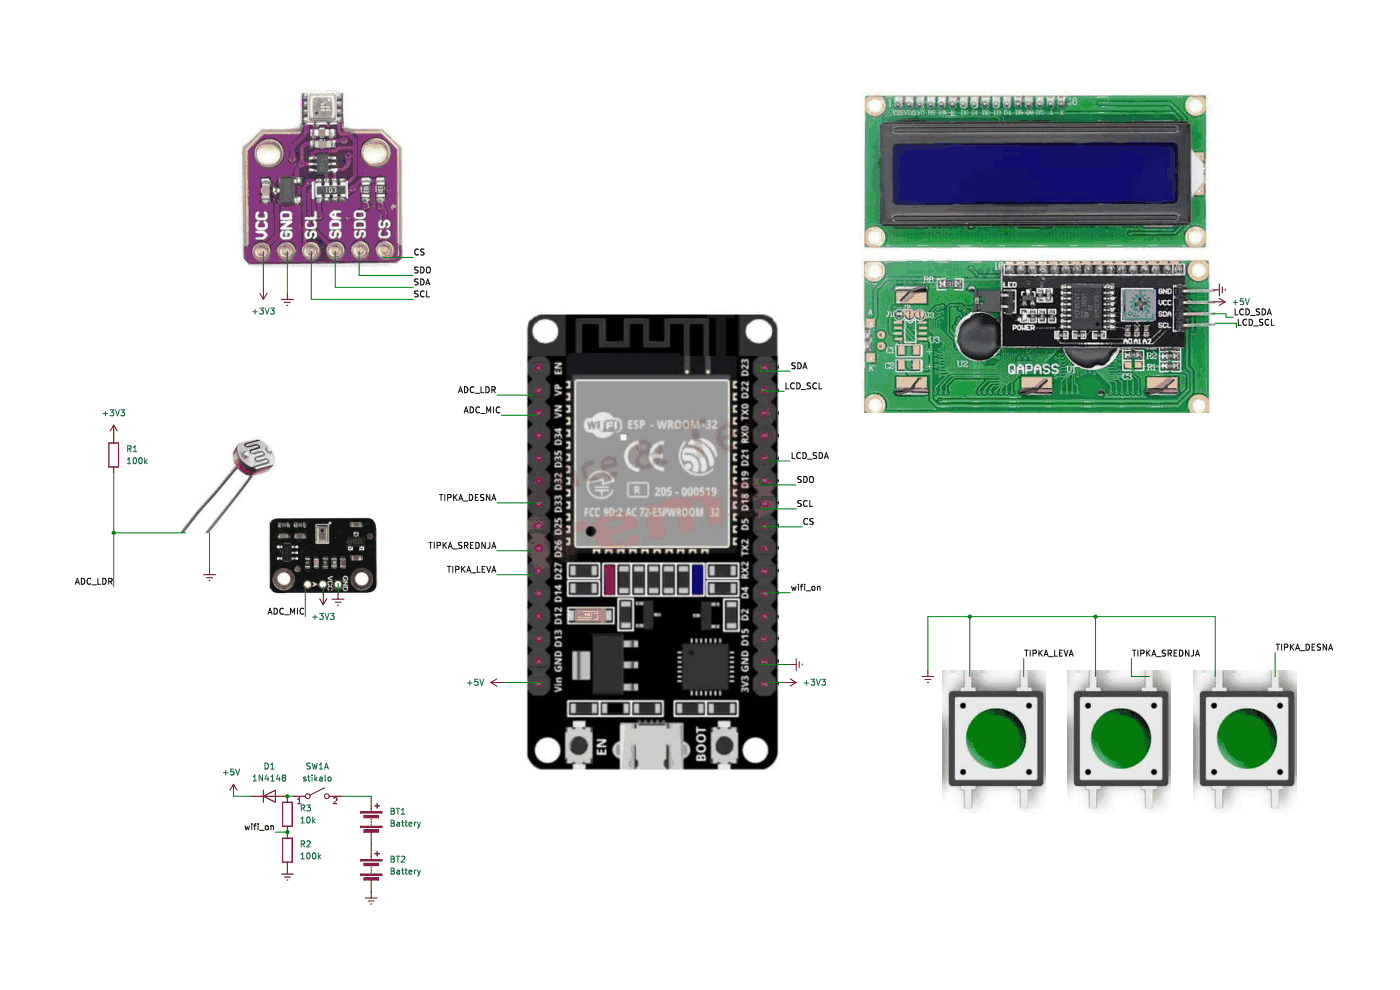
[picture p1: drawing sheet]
(kicad_sch (version 20230121) (generator eeschema)

 (paper "A4")

 (lib_symbols
  (symbol "Device:Battery" (pin_numbers hide) (pin_names (offset 0) hide) (in_bom yes) (on_board yes)
   (property "Reference" "BT" (at 2.54 2.54 0) (effects (font (size 1.27 1.27)) (justify left)))
   (property "Value" "Battery" (at 2.54 0 0) (effects (font (size 1.27 1.27)) (justify left)))
   (property "Footprint" "" (at 0 1.524 90) (effects (font (size 1.27 1.27)) hide))
   (property "Datasheet" "~" (at 0 1.524 90) (effects (font (size 1.27 1.27)) hide))
   (symbol "Battery_0_1"
    (rectangle (start -2.286 -1.27) (end 2.286 -1.524) (stroke (width 0) (type default)) (fill (type outline)))
    (rectangle (start -2.286 1.778) (end 2.286 1.524) (stroke (width 0) (type default)) (fill (type outline)))
    (rectangle (start -1.524 -2.032) (end 1.524 -2.54) (stroke (width 0) (type default)) (fill (type outline)))
    (rectangle (start -1.524 1.016) (end 1.524 0.508) (stroke (width 0) (type default)) (fill (type outline)))
    (polyline (pts (xy 0 -1.016) (xy 0 -0.762)) (stroke (width 0) (type default)) (fill (type none)))
    (polyline (pts (xy 0 -0.508) (xy 0 -0.254)) (stroke (width 0) (type default)) (fill (type none)))
    (polyline (pts (xy 0 0) (xy 0 0.254)) (stroke (width 0) (type default)) (fill (type none)))
    (polyline (pts (xy 0 1.778) (xy 0 2.54)) (stroke (width 0) (type default)) (fill (type none)))
    (polyline (pts (xy 0.762 3.048) (xy 1.778 3.048)) (stroke (width 0.254) (type default)) (fill (type none)))
    (polyline (pts (xy 1.27 3.556) (xy 1.27 2.54)) (stroke (width 0.254) (type default)) (fill (type none))))
   (symbol "Battery_1_1"
    (pin passive line (at 0 5.08 270) (length 2.54) (name "+" (effects (font (size 1.27 1.27)))) (number "1" (effects (font (size 1.27 1.27)))))
    (pin passive line (at 0 -5.08 90) (length 2.54) (name "-" (effects (font (size 1.27 1.27)))) (number "2" (effects (font (size 1.27 1.27)))))))
  (symbol "Device:D" (pin_numbers hide) (pin_names (offset 1.016) hide) (in_bom yes) (on_board yes)
   (property "Reference" "D" (at 0 2.54 0) (effects (font (size 1.27 1.27))))
   (property "Value" "D" (at 0 -2.54 0) (effects (font (size 1.27 1.27))))
   (property "Footprint" "" (at 0 0 0) (effects (font (size 1.27 1.27)) hide))
   (property "Datasheet" "~" (at 0 0 0) (effects (font (size 1.27 1.27)) hide))
   (property "Sim.Device" "D" (at 0 0 0) (effects (font (size 1.27 1.27)) hide))
   (property "Sim.Pins" "1=K 2=A" (at 0 0 0) (effects (font (size 1.27 1.27)) hide))
   (symbol "D_0_1"
    (polyline (pts (xy -1.27 1.27) (xy -1.27 -1.27)) (stroke (width 0.254) (type default)) (fill (type none)))
    (polyline (pts (xy 1.27 0) (xy -1.27 0)) (stroke (width 0) (type default)) (fill (type none)))
    (polyline (pts (xy 1.27 1.27) (xy 1.27 -1.27) (xy -1.27 0) (xy 1.27 1.27)) (stroke (width 0.254) (type default)) (fill (type none))))
   (symbol "D_1_1"
    (pin passive line (at -3.81 0 0) (length 2.54) (name "K" (effects (font (size 1.27 1.27)))) (number "1" (effects (font (size 1.27 1.27)))))
    (pin passive line (at 3.81 0 180) (length 2.54) (name "A" (effects (font (size 1.27 1.27)))) (number "2" (effects (font (size 1.27 1.27)))))))
  (symbol "Device:R" (pin_numbers hide) (pin_names (offset 0)) (in_bom yes) (on_board yes)
   (property "Reference" "R" (at 2.032 0 90) (effects (font (size 1.27 1.27))))
   (property "Value" "R" (at 0 0 90) (effects (font (size 1.27 1.27))))
   (property "Footprint" "" (at -1.778 0 90) (effects (font (size 1.27 1.27)) hide))
   (property "Datasheet" "~" (at 0 0 0) (effects (font (size 1.27 1.27)) hide))
   (symbol "R_0_1"
    (rectangle (start -1.016 -2.54) (end 1.016 2.54) (stroke (width 0.254) (type default)) (fill (type none))))
   (symbol "R_1_1"
    (pin passive line (at 0 3.81 270) (length 1.27) (name "~" (effects (font (size 1.27 1.27)))) (number "1" (effects (font (size 1.27 1.27)))))
    (pin passive line (at 0 -3.81 90) (length 1.27) (name "~" (effects (font (size 1.27 1.27)))) (number "2" (effects (font (size 1.27 1.27)))))))
  (symbol "Switch:SW_DPST_x2" (pin_names (offset 0) hide) (in_bom yes) (on_board yes)
   (property "Reference" "SW" (at 0 3.175 0) (effects (font (size 1.27 1.27))))
   (property "Value" "SW_DPST_x2" (at 0 -2.54 0) (effects (font (size 1.27 1.27))))
   (property "Footprint" "" (at 0 0 0) (effects (font (size 1.27 1.27)) hide))
   (property "Datasheet" "~" (at 0 0 0) (effects (font (size 1.27 1.27)) hide))
   (symbol "SW_DPST_x2_0_0"
    (circle (center -2.032 0) (radius 0.508) (stroke (width 0) (type default)) (fill (type none)))
    (polyline (pts (xy -1.524 0.254) (xy 1.524 1.778)) (stroke (width 0) (type default)) (fill (type none)))
    (circle (center 2.032 0) (radius 0.508) (stroke (width 0) (type default)) (fill (type none))))
   (symbol "SW_DPST_x2_1_1"
    (pin passive line (at -5.08 0 0) (length 2.54) (name "A" (effects (font (size 1.27 1.27)))) (number "1" (effects (font (size 1.27 1.27)))))
    (pin passive line (at 5.08 0 180) (length 2.54) (name "B" (effects (font (size 1.27 1.27)))) (number "2" (effects (font (size 1.27 1.27))))))
   (symbol "SW_DPST_x2_2_1"
    (pin passive line (at -5.08 0 0) (length 2.54) (name "A" (effects (font (size 1.27 1.27)))) (number "3" (effects (font (size 1.27 1.27)))))
    (pin passive line (at 5.08 0 180) (length 2.54) (name "B" (effects (font (size 1.27 1.27)))) (number "4" (effects (font (size 1.27 1.27)))))))
  (symbol "power:+3V3" (power) (pin_names (offset 0)) (in_bom yes) (on_board yes)
   (property "Reference" "#PWR" (at 0 -3.81 0) (effects (font (size 1.27 1.27)) hide))
   (property "Value" "+3V3" (at 0 3.556 0) (effects (font (size 1.27 1.27))))
   (property "Footprint" "" (at 0 0 0) (effects (font (size 1.27 1.27)) hide))
   (property "Datasheet" "" (at 0 0 0) (effects (font (size 1.27 1.27)) hide))
   (symbol "+3V3_0_1"
    (polyline (pts (xy -0.762 1.27) (xy 0 2.54)) (stroke (width 0) (type default)) (fill (type none)))
    (polyline (pts (xy 0 0) (xy 0 2.54)) (stroke (width 0) (type default)) (fill (type none)))
    (polyline (pts (xy 0 2.54) (xy 0.762 1.27)) (stroke (width 0) (type default)) (fill (type none))))
   (symbol "+3V3_1_1"
    (pin power_in line (at 0 0 90) (length 0) hide (name "+3V3" (effects (font (size 1.27 1.27)))) (number "1" (effects (font (size 1.27 1.27)))))))
  (symbol "power:+5V" (power) (pin_names (offset 0)) (in_bom yes) (on_board yes)
   (property "Reference" "#PWR" (at 0 -3.81 0) (effects (font (size 1.27 1.27)) hide))
   (property "Value" "+5V" (at 0 3.556 0) (effects (font (size 1.27 1.27))))
   (property "Footprint" "" (at 0 0 0) (effects (font (size 1.27 1.27)) hide))
   (property "Datasheet" "" (at 0 0 0) (effects (font (size 1.27 1.27)) hide))
   (symbol "+5V_0_1"
    (polyline (pts (xy -0.762 1.27) (xy 0 2.54)) (stroke (width 0) (type default)) (fill (type none)))
    (polyline (pts (xy 0 0) (xy 0 2.54)) (stroke (width 0) (type default)) (fill (type none)))
    (polyline (pts (xy 0 2.54) (xy 0.762 1.27)) (stroke (width 0) (type default)) (fill (type none))))
   (symbol "+5V_1_1"
    (pin power_in line (at 0 0 90) (length 0) hide (name "+5V" (effects (font (size 1.27 1.27)))) (number "1" (effects (font (size 1.27 1.27)))))))
  (symbol "power:Earth" (power) (pin_names (offset 0)) (in_bom yes) (on_board yes)
   (property "Reference" "#PWR" (at 0 -6.35 0) (effects (font (size 1.27 1.27)) hide))
   (property "Value" "Earth" (at 0 -3.81 0) (effects (font (size 1.27 1.27)) hide))
   (property "Footprint" "" (at 0 0 0) (effects (font (size 1.27 1.27)) hide))
   (property "Datasheet" "~" (at 0 0 0) (effects (font (size 1.27 1.27)) hide))
   (symbol "Earth_0_1"
    (polyline (pts (xy -0.635 -1.905) (xy 0.635 -1.905)) (stroke (width 0) (type default)) (fill (type none)))
    (polyline (pts (xy -0.127 -2.54) (xy 0.127 -2.54)) (stroke (width 0) (type default)) (fill (type none)))
    (polyline (pts (xy 0 -1.27) (xy 0 0)) (stroke (width 0) (type default)) (fill (type none)))
    (polyline (pts (xy 1.27 -1.27) (xy -1.27 -1.27)) (stroke (width 0) (type default)) (fill (type none))))
   (symbol "Earth_1_1"
    (pin power_in line (at 0 0 270) (length 0) hide (name "Earth" (effects (font (size 1.27 1.27)))) (number "1" (effects (font (size 1.27 1.27))))))))

 (junction (at 232.41 130.81) (diameter 0) (color 0 0 0 0))
 (junction (at 60.96 176.53) (diameter 0) (color 0 0 0 0))
 (junction (at 60.96 168.91) (diameter 0) (color 0 0 0 0))
 (junction (at 205.74 130.81) (diameter 0) (color 0 0 0 0))
 (junction (at 24.13 113.03) (diameter 0) (color 0 0 0 0))

 (wire (pts (xy 71.7181 125.831) (xy 71.7181 123.8023)) (stroke (width 0) (type default)))
 (wire (pts (xy 24.13 113.03) (xy 24.13 124.46)) (stroke (width 0) (type default)))
 (wire (pts (xy 53.34 168.91) (xy 49.53 168.91)) (stroke (width 0) (type default)))
 (wire (pts (xy 262.3008 68.58) (xy 262.3008 69.5199)) (stroke (width 0) (type default)))
 (wire (pts (xy 64.77 124.46) (xy 64.77 130.81)) (stroke (width 0) (type default)))
 (wire (pts (xy 62.23 168.91) (xy 60.96 168.91)) (stroke (width 0) (type default)))
 (wire (pts (xy 81.28 54.61) (xy 87.63 54.61)) (stroke (width 0) (type default)))
 (wire (pts (xy 232.41 130.81) (xy 257.81 130.81)) (stroke (width 0) (type default)))
 (wire (pts (xy 166.3437 83.0087) (xy 162.1957 83.0087)) (stroke (width 0) (type default)))
 (wire (pts (xy 71.12 60.96) (xy 87.63 60.96)) (stroke (width 0) (type default)))
 (wire (pts (xy 162.1957 82.7406) (xy 162.1957 83.0087)) (stroke (width 0) (type default)))
 (wire (pts (xy 105.41 83.82) (xy 113.03 83.82)) (stroke (width 0) (type default)))
 (wire (pts (xy 71.12 53.34) (xy 71.12 60.96)) (stroke (width 0) (type default)))
 (wire (pts (xy 161.29 107.95) (xy 168.91 107.95)) (stroke (width 0) (type default)))
 (wire (pts (xy 261.62 67.31) (xy 260.1079 67.31)) (stroke (width 0) (type default)))
 (wire (pts (xy 196.85 142.24) (xy 196.85 130.81)) (stroke (width 0) (type default)))
 (wire (pts (xy 105.41 121.92) (xy 113.03 121.92)) (stroke (width 0) (type default)))
 (wire (pts (xy 68.58 124.46) (xy 68.58 125.73)) (stroke (width 0) (type default)))
 (wire (pts (xy 72.39 168.91) (xy 78.74 168.91)) (stroke (width 0) (type default)))
 (wire (pts (xy 161.29 101.6) (xy 161.29 102.87)) (stroke (width 0) (type default)))
 (wire (pts (xy 76.2 53.34) (xy 76.2 58.42)) (stroke (width 0) (type default)))
 (wire (pts (xy 24.13 113.03) (xy 39.37 113.03)) (stroke (width 0) (type default)))
 (wire (pts (xy 167.64 78.74) (xy 161.29 78.74)) (stroke (width 0) (type default)))
 (wire (pts (xy 76.2 58.42) (xy 87.63 58.42)) (stroke (width 0) (type default)))
 (wire (pts (xy 66.04 63.5) (xy 87.63 63.5)) (stroke (width 0) (type default)))
 (wire (pts (xy 205.74 130.81) (xy 205.74 143.51)) (stroke (width 0) (type default)))
 (wire (pts (xy 257.2 66.5643) (xy 260.1079 66.5643)) (stroke (width 0) (type default)))
 (wire (pts (xy 205.74 130.81) (xy 232.41 130.81)) (stroke (width 0) (type default)))
 (wire (pts (xy 162.56 125.73) (xy 167.64 125.73)) (stroke (width 0) (type default)))
 (wire (pts (xy 161.29 111.76) (xy 170.18 111.76)) (stroke (width 0) (type default)))
 (wire (pts (xy 217.17 139.7) (xy 217.17 143.51)) (stroke (width 0) (type default)))
 (wire (pts (xy 260.1079 67.31) (xy 260.1079 66.5643)) (stroke (width 0) (type default)))
 (wire (pts (xy 161.29 77.47) (xy 161.29 78.74)) (stroke (width 0) (type default)))
 (wire (pts (xy 161.29 140.97) (xy 167.64 140.97)) (stroke (width 0) (type default)))
 (wire (pts (xy 240.03 143.51) (xy 243.84 143.51)) (stroke (width 0) (type default)))
 (wire (pts (xy 24.13 100.33) (xy 24.13 113.03)) (stroke (width 0) (type default)))
 (wire (pts (xy 66.04 53.34) (xy 66.04 63.5)) (stroke (width 0) (type default)))
 (wire (pts (xy 106.3787 88.0989) (xy 113.9987 88.0989)) (stroke (width 0) (type default)))
 (wire (pts (xy 196.85 130.81) (xy 205.74 130.81)) (stroke (width 0) (type default)))
 (wire (pts (xy 168.91 102.87) (xy 161.29 102.87)) (stroke (width 0) (type default)))
 (wire (pts (xy 106.68 144.78) (xy 115.57 144.78)) (stroke (width 0) (type default)))
 (wire (pts (xy 162.56 97.79) (xy 167.64 97.79)) (stroke (width 0) (type default)))
 (wire (pts (xy 71.7181 123.8023) (xy 71.7776 123.8023)) (stroke (width 0) (type default)))
 (wire (pts (xy 257.81 68.58) (xy 262.3008 68.58)) (stroke (width 0) (type default)))
 (wire (pts (xy 44.45 113.03) (xy 44.45 120.65)) (stroke (width 0) (type default)))
 (wire (pts (xy 105.41 116.84) (xy 113.03 116.84)) (stroke (width 0) (type default)))
 (wire (pts (xy 257.81 130.81) (xy 257.81 143.51)) (stroke (width 0) (type default)))
 (wire (pts (xy 105.41 106.68) (xy 114.3 106.68)) (stroke (width 0) (type default)))
 (wire (pts (xy 60.96 53.34) (xy 60.96 62.23)) (stroke (width 0) (type default)))
 (wire (pts (xy 240.03 139.7) (xy 240.03 143.51)) (stroke (width 0) (type default)))
 (wire (pts (xy 55.88 53.34) (xy 55.88 60.96)) (stroke (width 0) (type default)))
 (wire (pts (xy 162.56 144.78) (xy 166.37 144.78)) (stroke (width 0) (type default)))
 (wire (pts (xy 270.51 138.43) (xy 270.51 143.51)) (stroke (width 0) (type default)))
 (wire (pts (xy 58.42 176.53) (xy 60.96 176.53)) (stroke (width 0) (type default)))
 (wire (pts (xy 232.41 130.81) (xy 232.41 143.51)) (stroke (width 0) (type default)))

 (image (at 68.58 118.11) (scale 1.14753)
  (data))
 (image (at 264.16 157.48) (scale 1.7561)
  (data))
 (image (at 210.82 157.48) (scale 1.7561)
  (data))
 (image (at 67.31 36.83) (scale 1.29878)
  (data))
 (image (at 237.49 157.48) (scale 1.7561)
  (data))
 (image (at 220.98 53.34) (scale 2.02262)
  (data))
 (image (at 49.53 101.6) (scale 1.33333)
  (data))
 (image (at 138.376 116.5989) (scale 1.94076)
  (data))

 (label "wifi_on" (at 167.64 125.73 0) (fields_autoplaced) (effects (font (size 1.27 1.27)) (justify left bottom)))
 (label "TIPKA_DESNA" (at 270.51 138.43 0) (fields_autoplaced) (effects (font (size 1.27 1.27)) (justify left bottom)))
 (label "LCD_SCL" (at 166.3437 83.0087 0) (fields_autoplaced) (effects (font (size 1.27 1.27)) (justify left bottom)))
 (label "SCL" (at 168.91 107.95 0) (fields_autoplaced) (effects (font (size 1.27 1.27)) (justify left bottom)))
 (label "LCD_SDA" (at 167.64 97.79 0) (fields_autoplaced) (effects (font (size 1.27 1.27)) (justify left bottom)))
 (label "TIPKA_SREDNJA" (at 240.03 139.7 0) (fields_autoplaced) (effects (font (size 1.27 1.27)) (justify left bottom)))
 (label "TIPKA_DESNA" (at 105.41 106.68 180) (fields_autoplaced) (effects (font (size 1.27 1.27)) (justify right bottom)))
 (label "ADC_LDR" (at 24.13 124.46 180) (fields_autoplaced) (effects (font (size 1.27 1.27)) (justify right bottom)))
 (label "SDO" (at 168.91 102.87 0) (fields_autoplaced) (effects (font (size 1.27 1.27)) (justify left bottom)))
 (label "SDO" (at 87.63 58.42 0) (fields_autoplaced) (effects (font (size 1.27 1.27)) (justify left bottom)))
 (label "TIPKA_LEVA" (at 217.17 139.7 0) (fields_autoplaced) (effects (font (size 1.27 1.27)) (justify left bottom)))
 (label "CS" (at 170.18 111.76 0) (fields_autoplaced) (effects (font (size 1.27 1.27)) (justify left bottom)))
 (label "CS" (at 87.63 54.61 0) (fields_autoplaced) (effects (font (size 1.27 1.27)) (justify left bottom)))
 (label "ADC_LDR" (at 105.41 83.82 180) (fields_autoplaced) (effects (font (size 1.27 1.27)) (justify right bottom)))
 (label "LCD_SCL" (at 262.3008 69.5199 0) (fields_autoplaced) (effects (font (size 1.27 1.27)) (justify left bottom)))
 (label "ADC_MIC" (at 64.77 130.81 180) (fields_autoplaced) (effects (font (size 1.27 1.27)) (justify right bottom)))
 (label "SDA" (at 167.64 78.74 0) (fields_autoplaced) (effects (font (size 1.27 1.27)) (justify left bottom)))
 (label "SCL" (at 87.63 63.5 0) (fields_autoplaced) (effects (font (size 1.27 1.27)) (justify left bottom)))
 (label "TIPKA_SREDNJA" (at 105.41 116.84 180) (fields_autoplaced) (effects (font (size 1.27 1.27)) (justify right bottom)))
 (label "wifi_on" (at 58.42 176.53 180) (fields_autoplaced) (effects (font (size 1.27 1.27)) (justify right bottom)))
 (label "TIPKA_LEVA" (at 105.41 121.92 180) (fields_autoplaced) (effects (font (size 1.27 1.27)) (justify right bottom)))
 (label "LCD_SDA" (at 261.62 67.31 0) (fields_autoplaced) (effects (font (size 1.27 1.27)) (justify left bottom)))
 (label "SDA" (at 87.63 60.96 0) (fields_autoplaced) (effects (font (size 1.27 1.27)) (justify left bottom)))
 (label "ADC_MIC" (at 106.3787 88.0989 180) (fields_autoplaced) (effects (font (size 1.27 1.27)) (justify right bottom)))

 (symbol (lib_id "power:+3V3") (at 55.88 60.96 180) (unit 1) (in_bom yes) (on_board yes) (dnp no) (fields_autoplaced)
  (property "Reference" "#PWR05" (at 55.88 57.15 0) (effects (font (size 1.27 1.27)) hide))
  (property "Value" "+3V3" (at 55.88 66.04 0) (effects (font (size 1.27 1.27))))
  (property "Footprint" "" (at 55.88 60.96 0) (effects (font (size 1.27 1.27)) hide))
  (property "Datasheet" "" (at 55.88 60.96 0) (effects (font (size 1.27 1.27)) hide)) (pin "1"))

 (symbol (lib_id "Device:D") (at 57.15 168.91 0) (unit 1) (in_bom yes) (on_board yes) (dnp no) (fields_autoplaced)
  (property "Reference" "D1" (at 57.15 162.56 0) (effects (font (size 1.27 1.27))))
  (property "Value" "1N4148" (at 57.15 165.1 0) (effects (font (size 1.27 1.27))))
  (property "Footprint" "" (at 57.15 168.91 0) (effects (font (size 1.27 1.27)) hide))
  (property "Datasheet" "~" (at 57.15 168.91 0) (effects (font (size 1.27 1.27)) hide))
  (property "Sim.Device" "D" (at 57.15 168.91 0) (effects (font (size 1.27 1.27)) hide))
  (property "Sim.Pins" "1=K 2=A" (at 57.15 168.91 0) (effects (font (size 1.27 1.27)) hide)) (pin "1") (pin "2"))

 (symbol (lib_id "power:Earth") (at 60.96 184.15 0) (unit 1) (in_bom yes) (on_board yes) (dnp no) (fields_autoplaced)
  (property "Reference" "#PWR013" (at 60.96 190.5 0) (effects (font (size 1.27 1.27)) hide))
  (property "Value" "Earth" (at 60.96 187.96 0) (effects (font (size 1.27 1.27)) hide))
  (property "Footprint" "" (at 60.96 184.15 0) (effects (font (size 1.27 1.27)) hide))
  (property "Datasheet" "~" (at 60.96 184.15 0) (effects (font (size 1.27 1.27)) hide)) (pin "1"))

 (symbol (lib_id "Device:R") (at 24.13 96.52 0) (unit 1) (in_bom yes) (on_board yes) (dnp no) (fields_autoplaced)
  (property "Reference" "R1" (at 26.67 95.25 0) (effects (font (size 1.27 1.27)) (justify left)))
  (property "Value" "100k" (at 26.67 97.79 0) (effects (font (size 1.27 1.27)) (justify left)))
  (property "Footprint" "" (at 22.352 96.52 90) (effects (font (size 1.27 1.27)) hide))
  (property "Datasheet" "~" (at 24.13 96.52 0) (effects (font (size 1.27 1.27)) hide)) (pin "1") (pin "2"))

 (symbol (lib_id "Device:R") (at 60.96 180.34 0) (unit 1) (in_bom yes) (on_board yes) (dnp no) (fields_autoplaced)
  (property "Reference" "R2" (at 63.5 179.07 0) (effects (font (size 1.27 1.27)) (justify left)))
  (property "Value" "100k" (at 63.5 181.61 0) (effects (font (size 1.27 1.27)) (justify left)))
  (property "Footprint" "" (at 59.182 180.34 90) (effects (font (size 1.27 1.27)) hide))
  (property "Datasheet" "~" (at 60.96 180.34 0) (effects (font (size 1.27 1.27)) hide)) (pin "1") (pin "2"))

 (symbol (lib_id "Switch:SW_DPST_x2") (at 67.31 168.91 0) (unit 1) (in_bom yes) (on_board yes) (dnp no) (fields_autoplaced)
  (property "Reference" "SW1" (at 67.31 162.56 0) (effects (font (size 1.27 1.27))))
  (property "Value" "stikalo" (at 67.31 165.1 0) (effects (font (size 1.27 1.27))))
  (property "Footprint" "" (at 67.31 168.91 0) (effects (font (size 1.27 1.27)) hide))
  (property "Datasheet" "~" (at 67.31 168.91 0) (effects (font (size 1.27 1.27)) hide)) (pin "1") (pin "2") (pin "3") (pin "4"))

 (symbol (lib_id "power:+3V3") (at 166.37 144.78 270) (unit 1) (in_bom yes) (on_board yes) (dnp no) (fields_autoplaced)
  (property "Reference" "#PWR010" (at 162.56 144.78 0) (effects (font (size 1.27 1.27)) hide))
  (property "Value" "+3V3" (at 170.18 144.78 90) (effects (font (size 1.27 1.27)) (justify left)))
  (property "Footprint" "" (at 166.37 144.78 0) (effects (font (size 1.27 1.27)) hide))
  (property "Datasheet" "" (at 166.37 144.78 0) (effects (font (size 1.27 1.27)) hide)) (pin "1"))

 (symbol (lib_id "power:+5V") (at 257.3613 64.0427 270) (unit 1) (in_bom yes) (on_board yes) (dnp no) (fields_autoplaced)
  (property "Reference" "#PWR01" (at 253.5513 64.0427 0) (effects (font (size 1.27 1.27)) hide))
  (property "Value" "+5V" (at 261.1713 64.0427 90) (effects (font (size 1.27 1.27)) (justify left)))
  (property "Footprint" "" (at 257.3613 64.0427 0) (effects (font (size 1.27 1.27)) hide))
  (property "Datasheet" "" (at 257.3613 64.0427 0) (effects (font (size 1.27 1.27)) hide)) (pin "1"))

 (symbol (lib_id "power:Earth") (at 167.64 140.97 90) (unit 1) (in_bom yes) (on_board yes) (dnp no) (fields_autoplaced)
  (property "Reference" "#PWR011" (at 173.99 140.97 0) (effects (font (size 1.27 1.27)) hide))
  (property "Value" "Earth" (at 171.45 140.97 0) (effects (font (size 1.27 1.27)) hide))
  (property "Footprint" "" (at 167.64 140.97 0) (effects (font (size 1.27 1.27)) hide))
  (property "Datasheet" "~" (at 167.64 140.97 0) (effects (font (size 1.27 1.27)) hide)) (pin "1"))

 (symbol (lib_id "power:Earth") (at 44.45 120.65 0) (unit 1) (in_bom yes) (on_board yes) (dnp no) (fields_autoplaced)
  (property "Reference" "#PWR04" (at 44.45 127 0) (effects (font (size 1.27 1.27)) hide))
  (property "Value" "Earth" (at 44.45 124.46 0) (effects (font (size 1.27 1.27)) hide))
  (property "Footprint" "" (at 44.45 120.65 0) (effects (font (size 1.27 1.27)) hide))
  (property "Datasheet" "~" (at 44.45 120.65 0) (effects (font (size 1.27 1.27)) hide)) (pin "1"))

 (symbol (lib_id "power:+3V3") (at 68.58 125.73 180) (unit 1) (in_bom yes) (on_board yes) (dnp no) (fields_autoplaced)
  (property "Reference" "#PWR07" (at 68.58 121.92 0) (effects (font (size 1.27 1.27)) hide))
  (property "Value" "+3V3" (at 68.58 130.81 0) (effects (font (size 1.27 1.27))))
  (property "Footprint" "" (at 68.58 125.73 0) (effects (font (size 1.27 1.27)) hide))
  (property "Datasheet" "" (at 68.58 125.73 0) (effects (font (size 1.27 1.27)) hide)) (pin "1"))

 (symbol (lib_id "power:+3V3") (at 24.13 92.71 0) (unit 1) (in_bom yes) (on_board yes) (dnp no) (fields_autoplaced)
  (property "Reference" "#PWR03" (at 24.13 96.52 0) (effects (font (size 1.27 1.27)) hide))
  (property "Value" "+3V3" (at 24.13 87.63 0) (effects (font (size 1.27 1.27))))
  (property "Footprint" "" (at 24.13 92.71 0) (effects (font (size 1.27 1.27)) hide))
  (property "Datasheet" "" (at 24.13 92.71 0) (effects (font (size 1.27 1.27)) hide)) (pin "1"))

 (symbol (lib_id "Device:R") (at 60.96 172.72 0) (unit 1) (in_bom yes) (on_board yes) (dnp no) (fields_autoplaced)
  (property "Reference" "R3" (at 63.5 171.45 0) (effects (font (size 1.27 1.27)) (justify left)))
  (property "Value" "10k" (at 63.5 173.99 0) (effects (font (size 1.27 1.27)) (justify left)))
  (property "Footprint" "" (at 59.182 172.72 90) (effects (font (size 1.27 1.27)) hide))
  (property "Datasheet" "~" (at 60.96 172.72 0) (effects (font (size 1.27 1.27)) hide)) (pin "1") (pin "2"))

 (symbol (lib_id "power:+5V") (at 49.53 168.91 0) (unit 1) (in_bom yes) (on_board yes) (dnp no)
  (property "Reference" "#PWR015" (at 49.53 172.72 0) (effects (font (size 1.27 1.27)) hide))
  (property "Value" "+5V" (at 46.99 163.83 0) (effects (font (size 1.27 1.27)) (justify left)))
  (property "Footprint" "" (at 49.53 168.91 0) (effects (font (size 1.27 1.27)) hide))
  (property "Datasheet" "" (at 49.53 168.91 0) (effects (font (size 1.27 1.27)) hide)) (pin "1"))

 (symbol (lib_id "Device:Battery") (at 78.74 184.15 0) (unit 1) (in_bom yes) (on_board yes) (dnp no) (fields_autoplaced)
  (property "Reference" "BT2" (at 82.55 182.3085 0) (effects (font (size 1.27 1.27)) (justify left)))
  (property "Value" "Battery" (at 82.55 184.8485 0) (effects (font (size 1.27 1.27)) (justify left)))
  (property "Footprint" "" (at 78.74 182.626 90) (effects (font (size 1.27 1.27)) hide))
  (property "Datasheet" "~" (at 78.74 182.626 90) (effects (font (size 1.27 1.27)) hide)) (pin "1") (pin "2"))

 (symbol (lib_id "power:Earth") (at 60.96 62.23 0) (unit 1) (in_bom yes) (on_board yes) (dnp no) (fields_autoplaced)
  (property "Reference" "#PWR06" (at 60.96 68.58 0) (effects (font (size 1.27 1.27)) hide))
  (property "Value" "Earth" (at 60.96 66.04 0) (effects (font (size 1.27 1.27)) hide))
  (property "Footprint" "" (at 60.96 62.23 0) (effects (font (size 1.27 1.27)) hide))
  (property "Datasheet" "~" (at 60.96 62.23 0) (effects (font (size 1.27 1.27)) hide)) (pin "1"))

 (symbol (lib_id "power:Earth") (at 71.7181 125.831 0) (unit 1) (in_bom yes) (on_board yes) (dnp no) (fields_autoplaced)
  (property "Reference" "#PWR08" (at 71.7181 132.181 0) (effects (font (size 1.27 1.27)) hide))
  (property "Value" "Earth" (at 71.7181 129.641 0) (effects (font (size 1.27 1.27)) hide))
  (property "Footprint" "" (at 71.7181 125.831 0) (effects (font (size 1.27 1.27)) hide))
  (property "Datasheet" "~" (at 71.7181 125.831 0) (effects (font (size 1.27 1.27)) hide)) (pin "1"))

 (symbol (lib_id "power:Earth") (at 196.85 142.24 0) (unit 1) (in_bom yes) (on_board yes) (dnp no) (fields_autoplaced)
  (property "Reference" "#PWR09" (at 196.85 148.59 0) (effects (font (size 1.27 1.27)) hide))
  (property "Value" "Earth" (at 196.85 146.05 0) (effects (font (size 1.27 1.27)) hide))
  (property "Footprint" "" (at 196.85 142.24 0) (effects (font (size 1.27 1.27)) hide))
  (property "Datasheet" "~" (at 196.85 142.24 0) (effects (font (size 1.27 1.27)) hide)) (pin "1"))

 (symbol (lib_id "power:Earth") (at 78.74 189.23 0) (unit 1) (in_bom yes) (on_board yes) (dnp no) (fields_autoplaced)
  (property "Reference" "#PWR014" (at 78.74 195.58 0) (effects (font (size 1.27 1.27)) hide))
  (property "Value" "Earth" (at 78.74 193.04 0) (effects (font (size 1.27 1.27)) hide))
  (property "Footprint" "" (at 78.74 189.23 0) (effects (font (size 1.27 1.27)) hide))
  (property "Datasheet" "~" (at 78.74 189.23 0) (effects (font (size 1.27 1.27)) hide)) (pin "1"))

 (symbol (lib_id "power:+5V") (at 106.68 144.78 90) (unit 1) (in_bom yes) (on_board yes) (dnp no) (fields_autoplaced)
  (property "Reference" "#PWR012" (at 110.49 144.78 0) (effects (font (size 1.27 1.27)) hide))
  (property "Value" "+5V" (at 102.87 144.78 90) (effects (font (size 1.27 1.27)) (justify left)))
  (property "Footprint" "" (at 106.68 144.78 0) (effects (font (size 1.27 1.27)) hide))
  (property "Datasheet" "" (at 106.68 144.78 0) (effects (font (size 1.27 1.27)) hide)) (pin "1"))

 (symbol (lib_id "Device:Battery") (at 78.74 173.99 0) (unit 1) (in_bom yes) (on_board yes) (dnp no) (fields_autoplaced)
  (property "Reference" "BT1" (at 82.55 172.1485 0) (effects (font (size 1.27 1.27)) (justify left)))
  (property "Value" "Battery" (at 82.55 174.6885 0) (effects (font (size 1.27 1.27)) (justify left)))
  (property "Footprint" "" (at 78.74 172.466 90) (effects (font (size 1.27 1.27)) hide))
  (property "Datasheet" "~" (at 78.74 172.466 90) (effects (font (size 1.27 1.27)) hide)) (pin "1") (pin "2"))

 (symbol (lib_id "power:Earth") (at 257.3931 61.5002 90) (unit 1) (in_bom yes) (on_board yes) (dnp no) (fields_autoplaced)
  (property "Reference" "#PWR02" (at 263.7431 61.5002 0) (effects (font (size 1.27 1.27)) hide))
  (property "Value" "Earth" (at 261.2031 61.5002 0) (effects (font (size 1.27 1.27)) hide))
  (property "Footprint" "" (at 257.3931 61.5002 0) (effects (font (size 1.27 1.27)) hide))
  (property "Datasheet" "~" (at 257.3931 61.5002 0) (effects (font (size 1.27 1.27)) hide)) (pin "1"))

 (sheet_instances (path "" (page "1"))))
